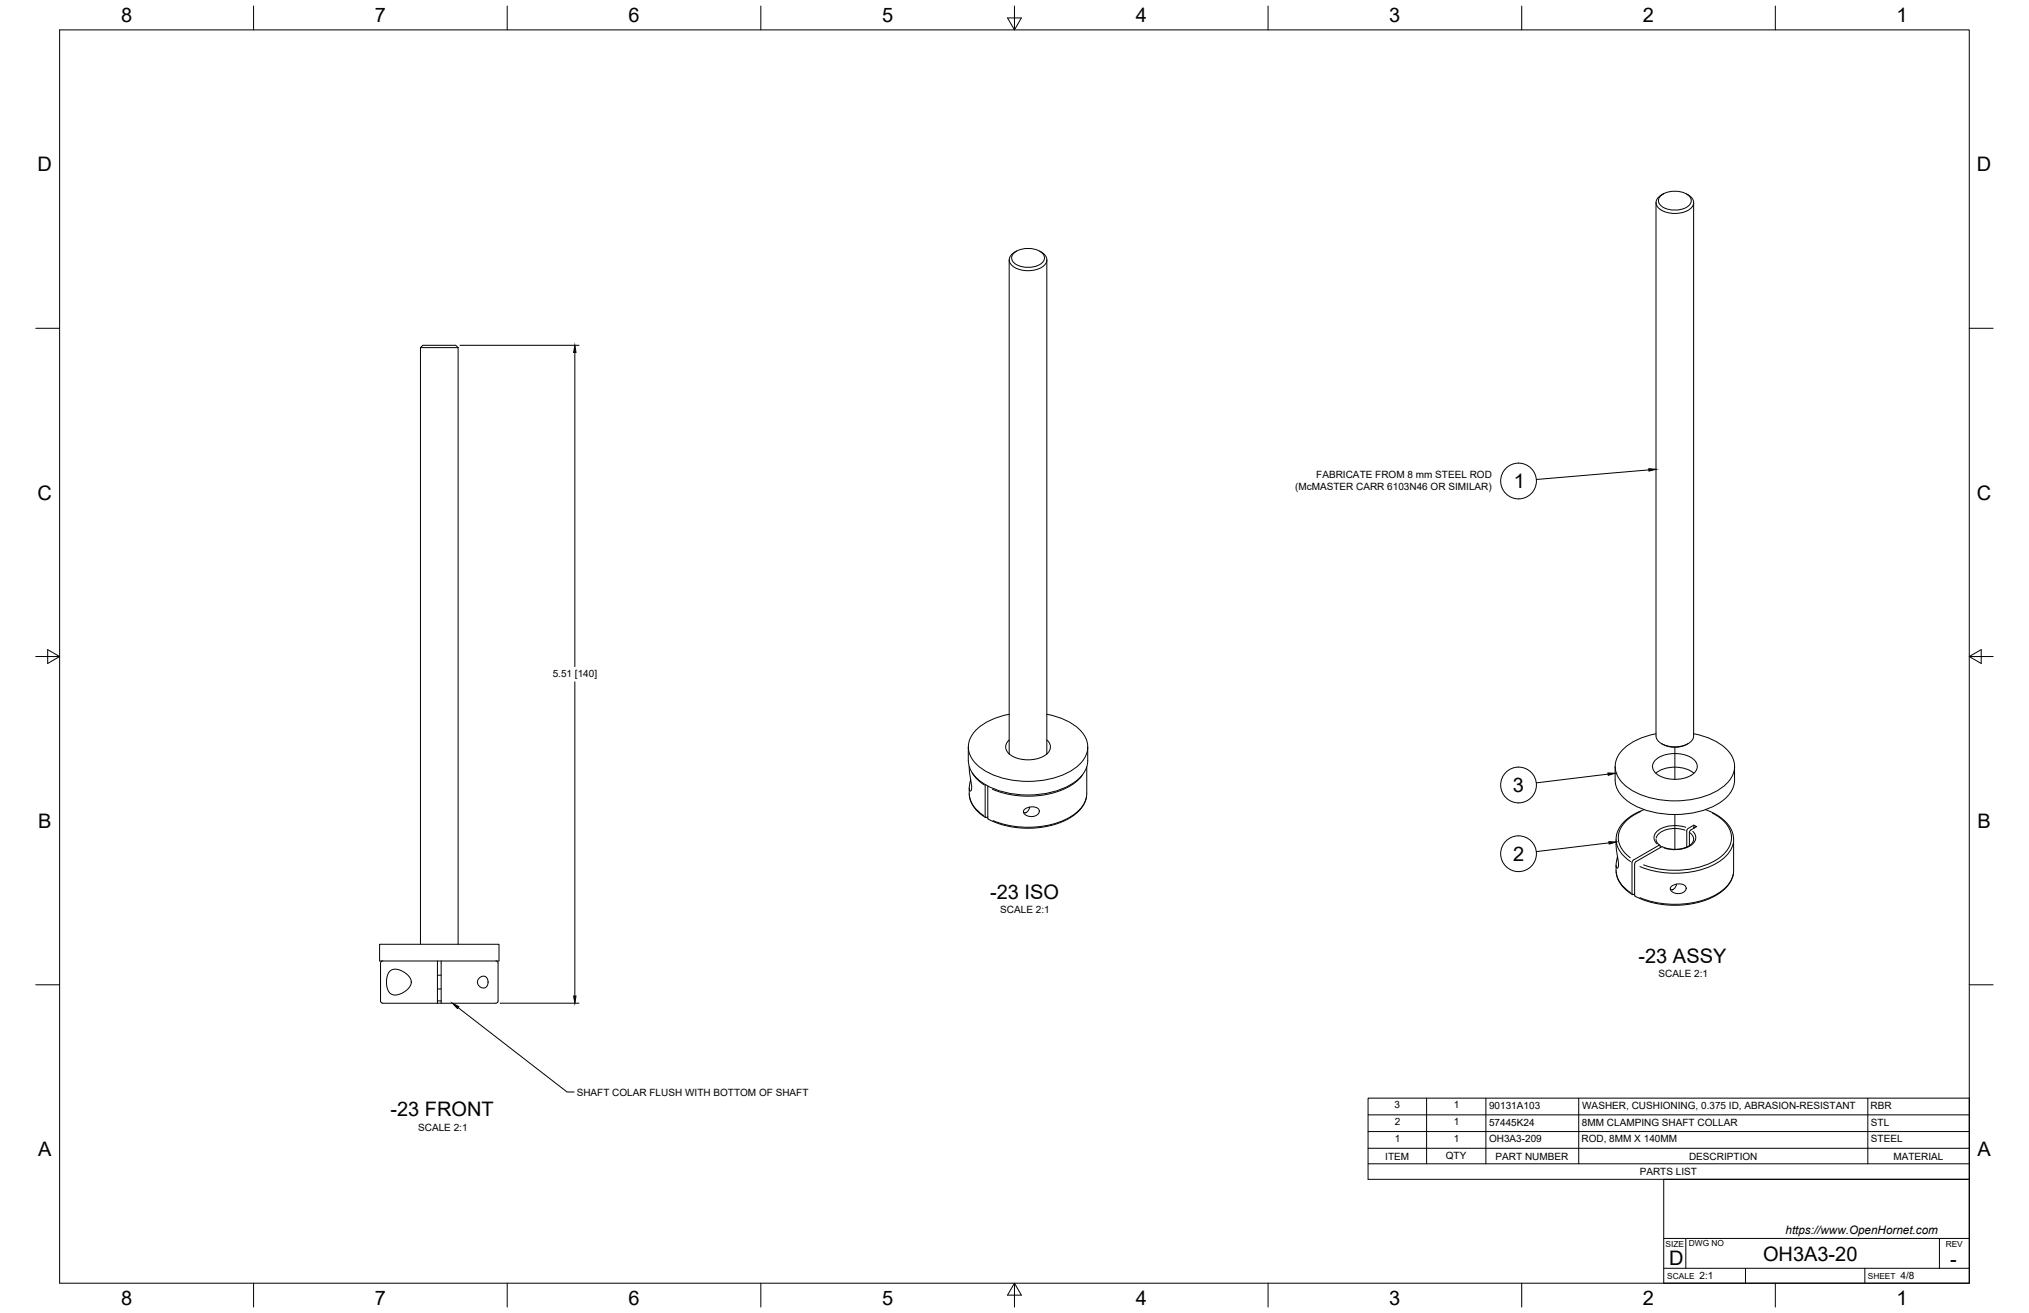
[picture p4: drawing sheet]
<svg xmlns="http://www.w3.org/2000/svg" width="864mm" height="559mm" viewBox="0 0 864 559" stroke-linecap="round" stroke-linejoin="round" font-family="sans-serif">
<!-- layer: Visible -->
<g fill="none" stroke="#000" stroke-width=".43">
<path d="M704.8 86.2v227a5.3 5.3 0 0 0 4.7 4.2 10.3 10.3 0 0 0 11-2.9l.4-1.3M707.1 83.1a10.1 10.1 0 0 1 12.1 .6 3.2 3.2 0 0 1-2.3 5 10.1 10.1 0 0 1-10.4-1.6 2.68 2.68 0 0 1 .6-4zM707.9 82.6a3.7 3.7 0 0 0-2.2 5.7 11.3 11.3 0 0 0 14.3 0 3.3 3.3 0 0 0-1.5-5.3M717.8 82.6l.7 .4M720.9 86.2v227M429.5 110.6v210.3M431.8 107.5a10.1 10.1 0 0 1 12.1 .6 3.2 3.2 0 0 1-2.3 4.9 10.1 10.1 0 0 1-10.4-1.6 2.68 2.68 0 0 1 .6-3.9zM432.6 106.9a3.7 3.7 0 0 0-2.2 5.8 11.3 11.3 0 0 0 14.3 0 3.3 3.3 0 0 0-1.5-5.4l-.7-.4M445.6 110.6v210.3M179 148l1-1h14l1 1M179 148h16M179 148v253.9"/>
<path d="M195 148v253.9M412.1 317.9a17.2 17.2 0 0 0 1 9.7 20.6 20.6 0 0 0 13.6 9.3 39.3 39.3 0 0 0 30.3-3.8 11.9 11.9 0 0 0 6-9.4v-5.8M429.6 314.9a3.8 3.8 0 0 0 .7 6.6 14.2 14.2 0 0 0 15.3-.7 3.7 3.7 0 0 0 0-5.9M429.6 304a24.1 24.1 0 0 0-16 9 9.6 9.6 0 0 0 2.7 12.9 35.6 35.6 0 0 0 27.7 6.2 24.6 24.6 0 0 0 17.6-9.4 9.6 9.6 0 0 0-2.9-12.9 28.2 28.2 0 0 0-13.1-5.8M707.2 316.5a11 11 0 0 0 11.3 0M720.9 312.3a24.1 24.1 0 0 1 15.9 9 9.6 9.6 0 0 1-2.6 12.9 35.6 35.6 0 0 1-27.7 6.2 24.6 24.6 0 0 1-17.6-9.4 9.6 9.6 0 0 1 2.8-12.9 28.2 28.2 0 0 1 13.2-5.8M412.5 326.3l1.1 8.6-.2 1.3-.4 .5-.4-.4-.1-1.1 .6-3.5M412.5 335.4l.2 3.9 1.1 3 2.6 3.3 3.1 2.4M419.4 333.9l-.1 13.7 .4 .4 .7-.4M429.6 320.7l-.1 .1M445.6 320.7l.1 .1M462.6 326.3l-.1 12.5-.8 2.7-1 1.9-2.4 2.6-3.8 2.6-4.7 2-5 1.3-6.6 .6-6.2-.4-5.9-1.2-5.5-2.3-.1-14"/>
<path d="M687.5 326.2a17 17 0 0 0 .9 9.7 20.6 20.6 0 0 0 13.6 9.3 39.3 39.3 0 0 0 30.3-3.8 11.9 11.9 0 0 0 6-9.4v-5.8M704.5 323.6a13.6 13.6 0 0 1 16.8 0 3.9 3.9 0 0 1-1.7 6.5 14.1 14.1 0 0 1-15.1-1.3 3.6 3.6 0 0 1 0-5.2zM704.8 329.1a13.9 13.9 0 0 1 16.2 0M436.1 344.5l1.8-.9 2-.2 1.8 .6 .7 1.3-.5 1.1-1 .7-2.3 .4-1.6-.4-1-.7-.4-1zM436.9 345.7l-.4 .3M438.3 343.5a1.95 1.95 0 0 1-2.7 2.1M699.8 344.6l-3.5 1.5-3.2 2-2.5 2.4-1.6 2.2-1.1 3.8 .1 4.9 .9 6.3-.1 1.3-.5 .5-.3-.4-.1-1.1 .5-3.5M704.8 357.2l.4 1.2 1.3 1.4M721 352.5v-1.3l1.1 .6-2.4 1.4-.6 .8v5.9M721 351.2l-2.6 1.4-.4 .7-.1 7.2M725.9 344.6l4.1 1.8 3.6 2.5 2.4 2.7 1.5 3 .4 2.4-.1 14.6-.8 2.7-1.8 2.8-2.9 2.8-4.2 2.3-5.4 1.9-5.2 .9-6.2 .3-5.3-.6-5.7-1.4-4.5-2v-13.6l.3-.9 11.2-6.4 4.8 1.1 4.3-.5 3.2-1.5 .9-1.1 .4-1.2M687.9 368.2l.1 3.9 1.1 3 2.6 3.3 3.1 2.3"/>
<path d="M706.7 360.7l-.1-.9-.5-.1-11.3 6.8-.2 13.8 .4 .5 .7-.4M711.4 377.3l1.8-.9 2-.2 1.9 .7 .6 1.2-.5 1.1-1 .7-2.6 .4-1.5-.5-1-.9-.2-.9zM712.2 378.5l-.4 .3M713.6 376.3a1.95 1.95 0 0 1-2.7 2.1M161.6 401.9h50.8v7.1h-50.8zM162.9 409l-.6 .2-.3 .7v16.2l.3 .6 .6 .3M165.8 413.4l1.4-.8 1.6-.1 2.1 .6 2.4 1.6 1.2 1.4 .5 1.6-.1 1.3-1.2 1.8-2.1 1.6-2.4 1h-1.9l-1.2-.7-1.1-1.7-.5-2.6 .3-2.8zM186.2 409v18M186.2 415h1.6M187.8 409v18M203.8 416.5l1.7-1h.9l.7 .5 .5 1.1 .1 1.2-.8 1.8-1.3 .4-1.7-.9-.7-1.5zM211.1 409l.6 .2 .3 .7v16.2l-.3 .6-.6 .3"/>
<path d="M162.9 427h23.3M186.2 426h1.6M186.2 427h1.6M186.2 420.9h1.6M187.8 427h23.3"/>
</g>
<!-- layer: Visible Narrow -->
<g fill="none" stroke="#000" stroke-width=".43">
<path d="M412.6 338.2a12 12 0 0 0 6.1 8.9M413.8 328.9a15.1 15.1 0 0 0 5.1 5.2M460.6 330a27.2 27.2 0 0 1-19.6 8.7 39.8 39.8 0 0 1-18.6-2.8M462.4 339.3a16.4 16.4 0 0 1-11.5 10.6 40.8 40.8 0 0 1-28.2-.6M687.9 357.8a12 12 0 0 0 6.1 8.9M698.4 345.4a14.3 14.3 0 0 0-9.6 10.3 10.6 10.6 0 0 0 5.1 9.4M717.2 353.3a11.3 11.3 0 0 0-11.8 2.3l-.5 1.1M717.5 352.1a13 13 0 0 0-12.5 2 3.4 3.4 0 0 0 .3 5M719.3 354.4l1.1 1.3 .5 1.4M720.5 353.8a3.7 3.7 0 0 1-1.3 6.3 14.1 14.1 0 0 1-10.9 .8M728.8 346.1a12.3 12.3 0 0 1 8.2 10.8 13.6 13.6 0 0 1-9.3 10.6 39 39 0 0 1-28.1 .6M737.7 358.9a16.4 16.4 0 0 1-11.5 10.5 40.8 40.8 0 0 1-28.2-.6"/>
<path d="M687.9 371a12 12 0 0 0 6.1 8.9M737.7 372.1a16.4 16.4 0 0 1-11.5 10.6 40.8 40.8 0 0 1-28.2-.7"/>
</g>
<!-- layer: Tweak Trail -->
<path d="M712.9 318.1v13.6M712.9 346.7v14.8" fill="none" stroke="#000" stroke-width=".43"/>
<!-- layer: Border -->
<g fill="none" stroke="#000" stroke-width=".43">
<path d="M25.4 12.7h812.8v533.4h-812.8zM107.9 2.6v10.1M215.9 2.6v10.1M323.8 2.6v10.1M428.8 7.6h5.9l-2.9 5.1zM431.8 2.6v10.1M539.7 2.6v10.1M647.7 2.6v10.1M755.6 2.6v10.1M15.2 139.7h10.2M838.2 139.7h10.1M15.2 279.4h10.2"/>
<path d="M20.3 276.5l5.1 2.9-5.1 3zM838.2 279.4l5.1-2.9v5.9zM838.2 279.4h10.1M15.2 419.1h10.2M838.2 419.1h10.1M107.9 546.1v10.2M215.9 546.1v10.2M323.8 546.1v10.2M431.8 546.1l2.9 5.1h-5.9zM431.8 546.1v10.2M539.7 546.1v10.2M647.7 546.1v10.2"/>
<path d="M755.6 546.1v10.2"/>
</g>
<!-- layer: Parts Lists -->
<path d="M582.3 467.4h255.9v34.5h-255.9zM582.3 474.5h255.9M607.2 467.4v27.9M632.4 467.4v27.9M672 467.4v27.9M795 467.4v27.9M582.3 495.3h255.9M582.3 488.7h255.9M582.3 481.6h255.9" fill="none" stroke="#000" stroke-width=".43"/>
<!-- layer: Balloons -->
<g fill="none" stroke="#000" stroke-width=".43">
<path d="M701.8 200l-47.9 4.1M684.4 329.5l-30.5 3.7M684.8 358.7l-30.9 3.7"/>
<circle cx="646.3" cy="204.7" r="7.6"/>
<circle cx="646.3" cy="334.1" r="7.6"/>
<circle cx="646.3" cy="363.3" r="7.6"/>
</g>
<path d="M701.8 199.5l3 .2-2.9 .8zM684.4 329l3.1 .1-3 .9zM684.8 358.2l3.1 .2-3 .8z" fill="#000" stroke="#000" stroke-width=".43"/>
<!-- layer: Titleblock -->
<path d="M708.1 501.9h130.1v44.2h-130.1zM708.1 539.8h130.1M708.1 527.1h130.1M717.5 527.1v12.7M742.9 539.8v6.3M793.7 539.8v6.3M825.5 527.1v12.7" fill="none" stroke="#000" stroke-width=".43"/>
<!-- layer: Leaders -->
<path d="M192.6 427l2.7 1.4-.6 .8z" fill="#000" stroke="#000" stroke-width=".43"/>
<path d="M195 428.8l46.3 35.9h3.1" fill="none" stroke="#000" stroke-width=".43"/>
<!-- layer: FD_Dimensions -->
<path d="M195.7 147h50.7M244.7 150v133.7M244.7 290.2v133.7M212.9 427h33.5" fill="none" stroke="#000" stroke-width=".43"/>
<path d="M244.7 147l.5 3h-1zM244.2 423.9h1l-.5 3.1z" fill="#000" stroke="#000" stroke-width=".43"/>
<g font-size="8.5">
<text x="51.6" y="9.4">8</text>
<text x="159.5" y="9.4">7</text>
<text x="267.5" y="9.4">6</text>
<text x="375.4" y="9.3">5</text>
<text x="483.4" y="9.4">4</text>
<text x="591.3" y="9.4">3</text>
<text x="699.3" y="9.4">2</text>
<text x="807.2" y="9.4">1</text>
<text x="16" y="72.9">D</text>
<text x="841.4" y="72.9">D</text>
<text x="644.3" y="207.8">1</text>
<text x="16" y="212.6">C</text>
<text x="841.4" y="212.6">C</text>
<text x="644" y="337.1">3</text>
<text x="16.2" y="352.3">B</text>
<text x="841.7" y="352.3">B</text>
<text x="644.1" y="366.4">2</text>
<text x="421.4" y="382.6">-23 ISO</text>
<text x="697.4" y="409.9">-23 ASSY</text>
<text x="166.2" y="475">-23 FRONT</text>
<text x="16.2" y="492">A</text>
<text x="841.7" y="492">A</text>
<text x="710.4" y="538.4">D</text>
<text x="750.4" y="536.7">OH3A3-20</text>
<text x="830.1" y="538.8">-</text>
<text x="51.6" y="555.5">8</text>
<text x="159.5" y="555.5">7</text>
<text x="267.5" y="555.5">6</text>
<text x="375.4" y="555.4">5</text>
<text x="483.4" y="555.5">4</text>
<text x="591.3" y="555.5">3</text>
<text x="699.3" y="555.5">2</text>
<text x="807.2" y="555.5">1</text>
</g>
<text font-size="5" x="760" y="525.2">https://www.OpenHornet.com</text>
<g font-size="4.3">
<text x="560.3" y="203.6">FABRICATE FROM 8 mm STEEL ROD</text>
<text x="551.2" y="208.7">(McMASTER CARR 6103N46 OR SIMILAR)</text>
<text x="235.2" y="288.1">5.51 [140]</text>
<text x="425.8" y="388.7">SCALE 2:1</text>
<text x="706" y="416">SCALE 2:1</text>
<text x="245.5" y="466.3">SHAFT COLAR FLUSH WITH BOTTOM OF SHAFT</text>
<text x="593.6" y="471.7">3</text>
<text x="618.8" y="471.7">1</text>
<text x="633.8" y="472">90131A103</text>
<text x="673.4" y="472">WASHER, CUSHIONING, 0.375 ID, ABRASION-RESISTANT</text>
<text x="796.2" y="471.9">RBR</text>
<text x="593.6" y="478.8">2</text>
<text x="618.8" y="478.8">1</text>
<text x="633.8" y="479.1">57445K24</text>
<text x="673.3" y="479.1">8MM CLAMPING SHAFT COLLAR</text>
<text x="796.3" y="479.1">STL</text>
<text x="178" y="481.2">SCALE 2:1</text>
<text x="593.7" y="485.9">1</text>
<text x="618.8" y="485.9">1</text>
<text x="633.8" y="486.2">OH3A3-209</text>
<text x="673.1" y="486.2">ROD, 8MM X 140MM</text>
<text x="796.3" y="486.2">STEEL</text>
<text x="589.6" y="493.5">ITEM</text>
<text x="615.4" y="493.4">QTY</text>
<text x="636.6" y="493.5">PART NUMBER</text>
<text x="718.9" y="493.5">DESCRIPTION</text>
<text x="805.9" y="493.5">MATERIAL</text>
<text x="697.9" y="500.1">PARTS LIST</text>
<text x="723.4" y="544.5">2:1</text>
<text x="809" y="544.5">4/8</text>
</g>
<g font-size="3.5">
<text x="708.9" y="530.9">SIZE</text>
<text x="718.9" y="530.5">DWG NO</text>
<text x="828.2" y="530.9">REV</text>
<text x="709.6" y="544.2">SCALE</text>
<text x="795" y="544.2">SHEET</text>
</g>
</svg>
